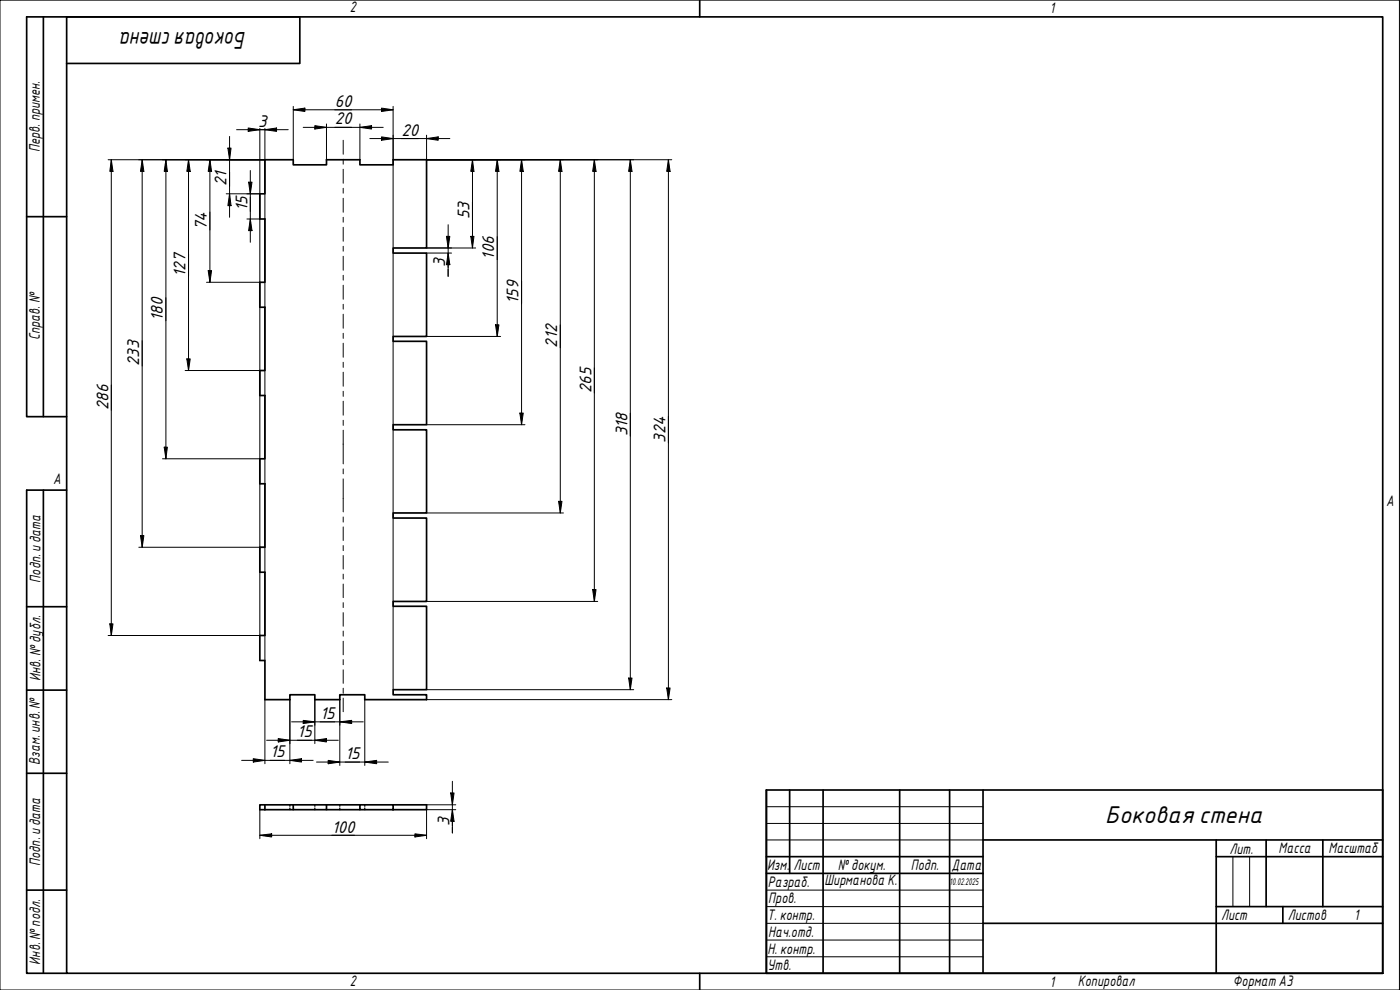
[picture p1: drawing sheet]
<svg xmlns="http://www.w3.org/2000/svg" width="420mm" height="297mm" viewBox="0 0 420 297" stroke-linecap="round" stroke-linejoin="round" font-family="sans-serif">
<path d="M79.5 47.9h8.5v1.6h10v-1.6h10v1.6h10v-1.6h10v26.5h-10v1.5h10v25.1h-10v1.4h10v25h-10v1.6h10v24.9h-10v1.5h10v25.1h-10v1.4h10v25h-10v1.6h10v1.4h-18.5v-1.4h-7.5v1.4h-7.5v-1.4h-7.5v1.4h-7.5v-11.7h-1.5v-7.5h1.5v-19h-1.5v-7.5h1.5v-19.1h-1.5v-7.4h1.5v-19h-1.5v-7.5h1.5v-19h-1.5v-7.5h1.5v-19h-1.5v-7.5h1.5zM79.5 242.9v-1.4h-1.5v1.4h10M79.5 241.5h28.5M88 241.5v1.4h10v-1.4M98 242.9h10M108 241.5h10v1.4h-10zM118 241.5h10v1.4h-10" fill="none" stroke="#000" stroke-width=".51"/>
<path d="M87 241.5v.4M87 242.4v.5M94.5 241.5v.4M94.5 242.4v.5M102 241.5v.4M102 242.4v.5M109.5 241.5v.4M109.5 242.4v.5" fill="none" stroke="#000" stroke-width=".38"/>
<path d="M20 5.1h395v286.9h-395zM210 0v5.1M210 292v5" fill="none" stroke="#000" stroke-width=".51"/>
<path d="M0 0h420v297h-420z" fill="none" stroke="#000" stroke-width=".3"/>
<g fill="none" stroke="#000" stroke-width=".51">
<path d="M230 237h185v55h-185zM237 237v25.1M247 237v55M270 237v55M285 237v55M295 237v55M230 257h65M295 252h120M365 257h50M365 252v40M380 252v20M397 252v20"/>
<path d="M230 262.1h65M295 277h120M365 272h50M385 272v5"/>
</g>
<path d="M230 242h65M230 247.1h65M230 252h65M370 257v15M375 257v15M230 267.1h65M230 272h65M230 277h65M230 282.1h65M230 287.1h65" fill="none" stroke="#000" stroke-width=".3"/>
<path d="M13 5.1v119.9M20 19h70v-13.9h-82v119.9h12M8 65h12M13 147.1v144.9M20 147.1h-12v144.9h12M8 182h12M8 207.1h12M8 232h12M8 267.1h12" fill="none" stroke="#000" stroke-width=".51"/>
<g fill="none" stroke="#000" stroke-width=".3">
<path d="M71 38.9h15.5M74.5 38.4l3.5 .5-3.5 .5zM78 38.5v152.2M79.5 38.9l3.5-.5v1zM79.5 38.5v159.7M88 32.9l3.5-.5v1.1zM88 32.9h30M88 31.9v16M91 38.2h24M94.5 37.7l3.5 .5-3.5 .5zM98 37.2v10.7M108 38.2l3.5-.5v1z"/>
<path d="M108 37.2v10.7M114.5 32.4l3.5 .5-3.5 .6zM118 31.9v175M32.4 47.9h47.1M33.4 47.9l.5 3.5h-.9zM33.4 47.9v142.8M42.7 47.9l.5 3.5h-1zM42.7 47.9v116.3M49.8 47.9l.4 3.5h-.9zM49.8 47.9v89.8M56.6 47.9l.5 3.5h-1zM56.6 47.9v63.3"/>
<path d="M63 47.9l.5 3.5h-1zM63 47.9v36.8M67.9 58.2h10.1M68.4 44.4h.9l-.4 3.5zM68.9 58.2l.4 3.5h-.9zM68.9 40.9v24.3M74.6 54.7h1l-.5 3.5zM75.1 51.2v21.5M111 41.6h24M114.5 41.1l3.5 .5-3.5 .5zM128 41.6l3.5-.5v1zM128 40.6v7.3h73.6"/>
<path d="M141.8 47.9l.4 3.5h-.9zM141.8 47.9v26.5M149.2 47.9l.5 3.5h-1zM149.2 47.9v53.1M156.5 47.9l.5 3.5h-1zM156.5 47.9v79.5M168.1 47.9l.6 3.5h-1.1zM168.1 47.9v106M178.4 47.9l.5 3.5h-1zM178.4 47.9v132.6M189.2 47.9l.5 3.5h-1zM189.2 47.9v159"/>
<path d="M200.6 47.9l.5 3.5h-1zM200.6 47.9v162M74.1 65.7h3.9M75.1 65.7l.5 3.5h-1zM128 74.4h14.7M128 75.9h7.5M134 70.9h1l-.5 3.5zM134.5 75.9l.5 3.5h-1zM134.5 67.4v15.5M141.3 70.9h.9l-.4 3.5zM62 84.7h16M62.5 81.2h1l-.5 3.5z"/>
<path d="M148.7 97.5h1l-.5 3.5zM55.6 111.2h22.4M56.1 107.7h1l-.5 3.5zM128 101h22.2M48.8 137.7h29.2M49.3 134.2h.9l-.4 3.5zM128 127.4h29.5M156 123.9h1l-.5 3.5zM128 153.9h41.1M167.6 150.4h1.1l-.6 3.5zM41.7 164.2h37.8M42.2 160.7h1l-.5 3.5z"/>
<path d="M177.9 176.9h1l-.5 3.6zM32.4 190.7h47.1M33 187.2h.9l-.5 3.5zM128 180.5h51.4M79.5 209.9v19.3M87 209.9v19.3M87.5 216.6h21.5M91 216.1l3.5 .5-3.5 .5zM94.5 209.9v13.2M102 216.6l3.5-.5v1zM102 209.9v19.8M109.5 209.9v19.8"/>
<path d="M128 209.9h73.6M128 206.9h62.2M188.7 203.4h1l-.5 3.5zM200.1 206.4h1l-.5 3.5zM72.5 228.1h21.5M76 227.6l3.5 .5-3.5 .5zM80 222.1h21.5M83.5 221.6l3.5 .5-3.5 .5zM87 228.1l3.5-.5v1zM94.5 222.1l3.5-.5v1zM95 228.6h21.5M98.5 228.1l3.5 .5-3.5 .6z"/>
<path d="M109.5 228.6l3.5-.5v1.1zM135.3 237.9h1l-.5 3.6zM135.8 234.4v15.5M78 250.6l3.5-.4v.9zM78 250.6h50M78 242.9v8.7M124.5 250.2l3.5 .4-3.5 .5zM128 241.5h8.8M135.8 242.9l.5 3.5h-1zM136.8 242.9h-8.8v8.7"/>
</g>
<g fill="#000">
<path d="M74.5 38.4l3.5 .5-3.5 .5z" fill-rule="evenodd"/>
<path d="M79.5 38.9l3.5-.5v1z" fill-rule="evenodd"/>
<path d="M88 32.9l3.5-.5v1.1z" fill-rule="evenodd"/>
<path d="M94.5 37.7l3.5 .5-3.5 .5z" fill-rule="evenodd"/>
<path d="M108 38.2l3.5-.5v1z" fill-rule="evenodd"/>
<path d="M114.5 32.4l3.5 .5-3.5 .6z" fill-rule="evenodd"/>
<path d="M33.4 47.9l.5 3.5h-.9z" fill-rule="evenodd"/>
<path d="M42.7 47.9l.5 3.5h-1z" fill-rule="evenodd"/>
<path d="M49.8 47.9l.4 3.5h-.9z" fill-rule="evenodd"/>
<path d="M56.6 47.9l.5 3.5h-1z" fill-rule="evenodd"/>
<path d="M63 47.9l.5 3.5h-1z" fill-rule="evenodd"/>
<path d="M68.4 44.4h.9l-.4 3.5z" fill-rule="evenodd"/>
<path d="M74.6 54.7h1l-.5 3.5z" fill-rule="evenodd"/>
<path d="M114.5 41.1l3.5 .5-3.5 .5z" fill-rule="evenodd"/>
<path d="M128 41.6l3.5-.5v1z" fill-rule="evenodd"/>
<path d="M141.8 47.9l.4 3.5h-.9z" fill-rule="evenodd"/>
<path d="M149.2 47.9l.5 3.5h-1z" fill-rule="evenodd"/>
<path d="M156.5 47.9l.5 3.5h-1z" fill-rule="evenodd"/>
<path d="M168.1 47.9l.6 3.5h-1.1z" fill-rule="evenodd"/>
<path d="M178.4 47.9l.5 3.5h-1z" fill-rule="evenodd"/>
<path d="M189.2 47.9l.5 3.5h-1z" fill-rule="evenodd"/>
<path d="M200.6 47.9l.5 3.5h-1z" fill-rule="evenodd"/>
<path d="M68.9 58.2l.4 3.5h-.9z" fill-rule="evenodd"/>
<path d="M75.1 65.7l.5 3.5h-1z" fill-rule="evenodd"/>
<path d="M134 70.9h1l-.5 3.5z" fill-rule="evenodd"/>
<path d="M134.5 75.9l.5 3.5h-1z" fill-rule="evenodd"/>
<path d="M141.3 70.9h.9l-.4 3.5z" fill-rule="evenodd"/>
<path d="M62.5 81.2h1l-.5 3.5z" fill-rule="evenodd"/>
<path d="M148.7 97.5h1l-.5 3.5z" fill-rule="evenodd"/>
<path d="M56.1 107.7h1l-.5 3.5z" fill-rule="evenodd"/>
<path d="M49.3 134.2h.9l-.4 3.5z" fill-rule="evenodd"/>
<path d="M156 123.9h1l-.5 3.5z" fill-rule="evenodd"/>
<path d="M167.6 150.4h1.1l-.6 3.5z" fill-rule="evenodd"/>
<path d="M42.2 160.7h1l-.5 3.5z" fill-rule="evenodd"/>
<path d="M177.9 176.9h1l-.5 3.6z" fill-rule="evenodd"/>
<path d="M33 187.2h.9l-.5 3.5z" fill-rule="evenodd"/>
<path d="M91 216.1l3.5 .5-3.5 .5z" fill-rule="evenodd"/>
<path d="M102 216.6l3.5-.5v1z" fill-rule="evenodd"/>
<path d="M188.7 203.4h1l-.5 3.5z" fill-rule="evenodd"/>
<path d="M200.1 206.4h1l-.5 3.5z" fill-rule="evenodd"/>
<path d="M76 227.6l3.5 .5-3.5 .5z" fill-rule="evenodd"/>
<path d="M83.5 221.6l3.5 .5-3.5 .5z" fill-rule="evenodd"/>
<path d="M87 228.1l3.5-.5v1z" fill-rule="evenodd"/>
<path d="M94.5 222.1l3.5-.5v1z" fill-rule="evenodd"/>
<path d="M98.5 228.1l3.5 .5-3.5 .6z" fill-rule="evenodd"/>
<path d="M109.5 228.6l3.5-.5v1.1z" fill-rule="evenodd"/>
<path d="M135.3 237.9h1l-.5 3.6z" fill-rule="evenodd"/>
<path d="M78 250.6l3.5-.4v.9z" fill-rule="evenodd"/>
<path d="M124.5 250.2l3.5 .4-3.5 .5z" fill-rule="evenodd"/>
<path d="M135.8 242.9l.5 3.5h-1z" fill-rule="evenodd"/>
</g>
<g fill="none" stroke="#000" stroke-width=".3">
<path d="M103 42.1v4.2M103 47.8v1.5M103 50.8v4.2M103 56.5v1.5M103 59.5v4.2M103 65.2v1.5M103 68.2v4.2M103 73.9v1.5M103 76.9v4.2M103 82.6v1.5M103 85.6v4.2M103 91.3v1.5"/>
<path d="M103 94.3v4.2M103 100v1.5M103 103v4.2M103 108.7v1.5M103 111.7v4.2M103 117.4v1.5M103 120.4v4.2M103 126.1v1.5M103 129.1v10.1M103 140.7v1.5M103 143.7v9.9M103 155.1v1.5"/>
<path d="M103 158.1v4.1M103 163.7v1.5M103 166.7v4M103 172.3v1.4M103 175.2v4.1M103 180.8v1.5M103 183.8v4.1M103 189.3v1.6M103 192.4v4.1M103 197.9v1.5M103 201v4M103 206.5v1.5"/>
<path d="M103 209.5v4"/>
</g>
<g font-size="7">
<text x="73.9" y="9.5" transform="rotate(180 73.9 9.5)">Боковаястена</text>
<text x="331.7" y="247">Боковая стена</text>
</g>
<g font-size="4.9">
<text x="100.5" y="32.1">60</text>
<text x="77.5" y="38">3</text>
<text x="100.5" y="37.3">20</text>
<text x="120.5" y="40.7">20</text>
<text x="68" y="55.9" transform="rotate(-90 68 55.9)">21</text>
<text x="74.2" y="63.4" transform="rotate(-90 74.2 63.4)">15</text>
<text x="140.9" y="65.8" transform="rotate(-90 140.9 65.8)">53</text>
<text x="62.1" y="69" transform="rotate(-90 62.1 69)">74</text>
<text x="148.3" y="77.9" transform="rotate(-90 148.3 77.9)">106</text>
<text x="55.7" y="83" transform="rotate(-90 55.7 83)">127</text>
<text x="133.6" y="80.2" transform="rotate(-90 133.6 80.2)">3</text>
<text x="155.6" y="91.1" transform="rotate(-90 155.6 91.1)">159</text>
<text x="48.9" y="96.3" transform="rotate(-90 48.9 96.3)">180</text>
<text x="167.3" y="104.4" transform="rotate(-90 167.3 104.4)">212</text>
<text x="41.8" y="109.8" transform="rotate(-90 41.8 109.8)">233</text>
<text x="177.5" y="118" transform="rotate(-90 177.5 118)">265</text>
<text x="32.6" y="123.1" transform="rotate(-90 32.6 123.1)">286</text>
<text x="188.3" y="130.9" transform="rotate(-90 188.3 130.9)">318</text>
<text x="199.8" y="132.9" transform="rotate(-90 199.8 132.9)">324</text>
<text x="96.1" y="215.8">15</text>
<text x="89.2" y="221.2">15</text>
<text x="81.1" y="227.3">15</text>
<text x="103.6" y="227.8">15</text>
<text x="99.6" y="249.8">100</text>
<text x="134.9" y="247.8" transform="rotate(-90 134.9 247.8)">3</text>
</g>
<g font-size="4.4">
<text x="105" y="3.7">2</text>
<text x="315" y="3.8">1</text>
<text x="11.9" y="45.6" transform="rotate(-90 11.9 45.6)">Перв. примен.</text>
<text x="12" y="102.2" transform="rotate(-90 12 102.2)">Справ. №</text>
<text x="16" y="145.2">A</text>
<text x="416" y="151.7">A</text>
<text x="12.2" y="174.8" transform="rotate(-90 12.2 174.8)">Подп. идата</text>
<text x="12.2" y="204.3" transform="rotate(-90 12.2 204.3)">Инв. №дубл.</text>
<text x="12" y="229.5" transform="rotate(-90 12 229.5)">Взам. инв. №</text>
<text x="369" y="256.1">Лит.</text>
<text x="383.7" y="256.1">Масса</text>
<text x="398.7" y="256.1">Масштаб</text>
<text x="12.1" y="259.8" transform="rotate(-90 12.1 259.8)">Подп. идата</text>
<text x="230.2" y="261.1">Изм.</text>
<text x="238.2" y="261.1">Лист</text>
<text x="251.5" y="261">№докум.</text>
<text x="273.4" y="261.2">Подп.</text>
<text x="285.6" y="261.2">Дата</text>
<text x="230.4" y="266.1">Разраб.</text>
<text x="247.4" y="265.7">Ширманова К.</text>
<text x="230.6" y="271.1">Пров.</text>
<text x="230.3" y="276.1">Т. контр.</text>
<text x="230.5" y="281.1">Нач.отд.</text>
<text x="366.5" y="276.1">Лист</text>
<text x="386.5" y="276.1">Листов</text>
<text x="406.4" y="276">1</text>
<text x="230.4" y="286.1">Н. контр.</text>
<text x="12.1" y="289.4" transform="rotate(-90 12.1 289.4)">Инв. №подл.</text>
<text x="230.3" y="291.1">Утв.</text>
<text x="105" y="295.9">2</text>
<text x="315" y="296.1">1</text>
<text x="323.5" y="295.8">Копировал</text>
<text x="370" y="295.8">Формат А3</text>
</g>
<text font-size="2.8" x="285" y="265.5">10.02.2025</text>
</svg>
